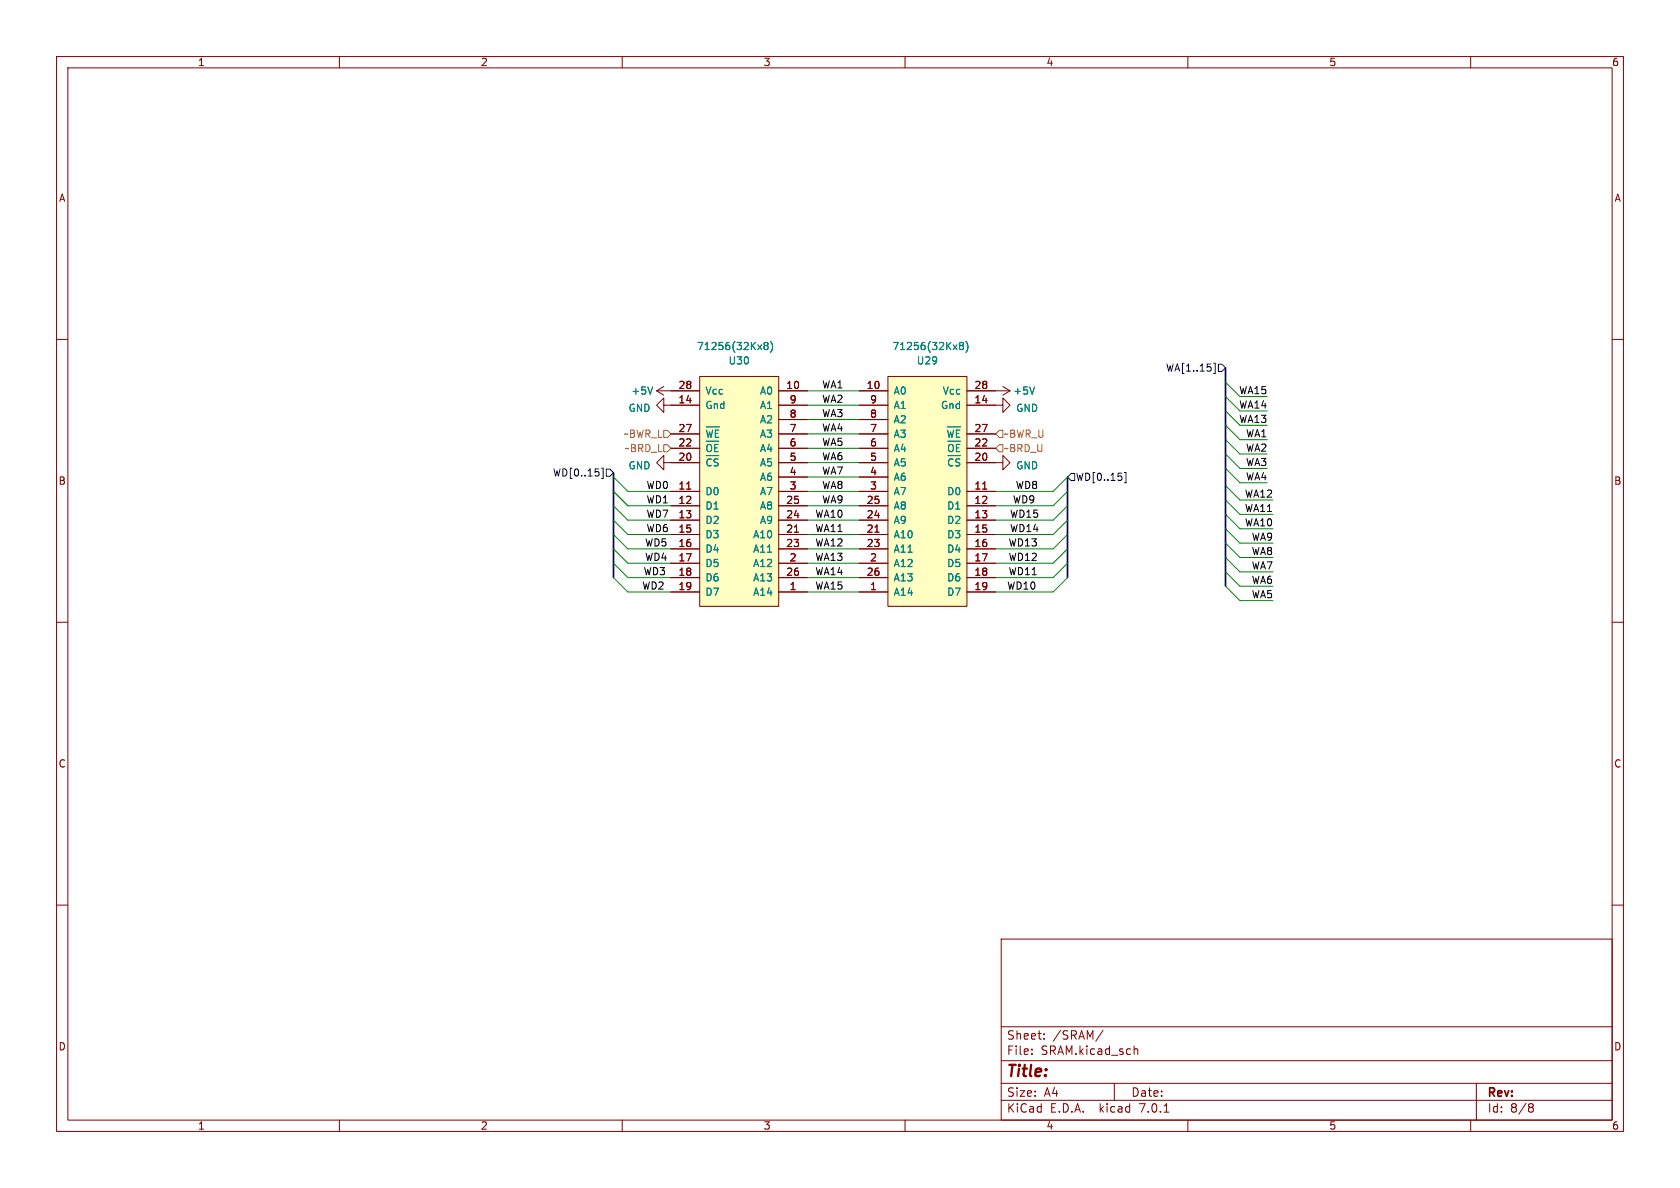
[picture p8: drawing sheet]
<svg xmlns="http://www.w3.org/2000/svg" width="297mm" height="210mm" viewBox="0 0 297 210" stroke-linecap="round" stroke-linejoin="round" font-family="sans-serif">
<g fill="none" stroke="#840000" stroke-width=".18">
<path d="M10 10h277v190h-277zM12 12h273v186h-273zM60 10v2M110 10v2M160 10v2M210 10v2M260 10v2M10 60h2M285 60h2M116.1 69.1h7.6M116.1 69.1l1.2 .8M117.3 71.6v1.3l-1.2-1.3 1.2-1.2v1.2h6.4"/>
<path d="M117.3 68.3l-1.2 .8M118.6 79.2h5.1M118.6 76.7h5.1M123.7 66.5h14v40.7h-14zM137.7 69.1h5M137.7 71.6h5M137.7 79.2h5M137.7 76.7h5M137.7 74.2h5M151.9 69.1h5.1M151.9 71.6h5.1M151.9 79.2h5.1"/>
<path d="M151.9 76.7h5.1M151.9 74.2h5.1M157 66.5h13.9v40.7h-13.9zM170.9 71.6h6.4v-1.2l1.3 1.2-1.3 1.3v-1.3M170.9 69.1h7.7M170.9 79.2h5.1M170.9 76.7h5.1M177.3 68.3l1.3 .8M178.6 69.1l-1.3 .8M117.3 81.8v1.3l-1.2-1.3 1.2-1.3v1.3h6.4M118.6 86.9h5.1M118.6 89.4h5.1"/>
<path d="M118.6 91.9h5.1M118.6 94.5h5.1M118.6 97h5.1M118.6 99.6h5.1M121.4 86.5h.7M137.7 86.9h5M137.7 89.4h5M137.7 91.9h5M137.7 94.5h5M137.7 97h5M137.7 99.6h5M137.7 81.8h5"/>
<path d="M137.7 84.3h5M140.4 94.1h.8M151.9 86.9h5.1M151.9 89.4h5.1M151.9 91.9h5.1M151.9 94.5h5.1M151.9 97h5.1M151.9 99.6h5.1M151.9 81.8h5.1M151.9 84.3h5.1M154.7 94.1h.7M170.9 81.8h6.4v-1.3l1.3 1.3-1.3 1.3v-1.3"/>
<path d="M170.9 86.9h5.1M170.9 89.4h5.1M170.9 91.9h5.1M170.9 94.5h5.1M170.9 97h5.1M170.9 99.6h5.1M173.7 86.5h.7M10 110h2M118.6 104.6h5.1M118.6 102.1h5.1M137.7 104.6h5M137.7 102.1h5"/>
<path d="M151.9 104.6h5.1M151.9 102.1h5.1M170.9 104.6h5.1M170.9 102.1h5.1M285 110h2M10 160h2M285 160h2M177 166h108v32h-108zM60 198v2M110 198v2M160 198v2M177 194.5h108"/>
<path d="M177 191.5h108M177 187.5h108M177 181.5h108M182.4 186.3v.1M182.4 185.5v.1M184.6 183.6v.1M184.6 182.8v.1M195 182.1l-1.3 2M197 191.5v3M200.5 185.5l.2-.1 .4 .1v.9M205.8 196.6h.8M210 198v2"/>
<path d="M260 198v2M261 191.5v6.5M270.5 195.1l.4 .1 .2 .2-.3 .3M270.5 195.7h.3M270.8 195.7l.2 .2 .1 .4-.2 .2-.4 .1"/>
</g>
<g fill="#ffffc2" stroke="#ffffc2" stroke-width=".18">
<path d="M157 66.5h13.9v40.7h-13.9z"/>
<path d="M123.7 66.5h14v40.7h-14z"/>
</g>
<g fill="none" stroke="#008484" stroke-width=".18">
<path d="M115.4 68.4l-.4 1.3M124.8 75.5h2.4M124.9 76l.3 1.3M126 76l-.3 1.3M126.3 78.6v1.2M127.1 76h-.6v1.3M135.3 61.1l-.2-.3 .2-.3h.3l.2 .3-.2 .3M135.3 61.1h.3M135.3 61.1l-.2 .2v.3l.2 .2h.3l.2-.2v-.3l-.2-.2M136.2 60.4a1.46 1.46 0 0 1 0 1.9M167.5 75.5h2.3M167.5 76l.3 1.3"/>
<path d="M168.6 76l-.3 1.3M169.1 78.6v1.2M169.7 76h-.6v1.3M169.9 61.1l-.3-.3 .3-.3h.2l.2 .3-.2 .3M169.9 61.1l-.3 .2 .1 .4 .2 .1h.2l.2-.2v-.3l-.2-.2M169.9 61.1h.2M170.8 60.4a1.46 1.46 0 0 1 0 1.9M182.9 68.4l-.4 1.3"/>
</g>
<path d="M117.3 76.1h.7l.6 .6-.6 .6h-.7zM117.3 78.6h.7l.6 .6-.6 .7h-.7zM176.7 78.6h.6v1.3h-.6l-.7-.7zM176.7 76.1h.6v1.2h-.6l-.7-.6z" fill="none" stroke="#848400" stroke-width=".18"/>
<path d="M214.5 64.2h.3v1.8h-.3M215.4 64.4h.6l.7 .6-.7 .7h-.6zM106.3 82.8h.3v1.8h-.3M107.2 82.9h.6l.7 .7-.7 .6h-.6zM189.4 83.7h.6v1.3h-.6l-.7-.7zM198.8 83.5h.3v1.8h-.3" fill="none" stroke="#000084" stroke-width=".18"/>
<path d="M216.7 65v38.6M108.5 83.6v18.5M188.7 84.3v17.8" fill="none" stroke="#000084" stroke-width=".3"/>
<g fill="none" stroke="#008400" stroke-width=".18">
<path d="M142.7 79.2h9.2M142.7 71.6h9.2M142.7 74.2h9.2M142.7 69.1h9.2M142.7 76.7h9.2M216.7 77.7l2.5 2.6h4.8M216.7 72.6l2.5 2.6h4.8M216.7 75.2l2.5 2.5h4.8M216.7 70.1l2.5 2.5h4.8M216.7 67.6l2.5 2.5h4.8M108.5 94.5l2.5 2.5h7.6M108.5 99.6l2.5 2.5h7.6"/>
<path d="M108.5 84.3l2.5 2.6h7.6M108.5 89.4l2.5 2.5h7.6M108.5 97l2.5 2.6h7.6M108.5 91.9l2.5 2.6h7.6M108.5 86.9l2.5 2.5h7.6M142.7 97h9.2M142.7 84.3h9.2M142.7 86.9h9.2M142.7 81.8h9.2M142.7 91.9h9.2M142.7 99.6h9.2M142.7 94.5h9.2"/>
<path d="M142.7 89.4h9.2M188.7 94.5l-2.5 2.5h-10.2M188.7 99.6l-2.5 2.5h-10.2M188.7 84.3l-2.5 2.6h-10.2M188.7 89.4l-2.5 2.5h-10.2M188.7 97l-2.5 2.6h-10.2M188.7 91.9l-2.5 2.6h-10.2M188.7 86.9l-2.5 2.5h-10.2M216.7 90.9l2.5 2.6h5.8M216.7 85.9l2.5 2.5h5.8M216.7 88.4l2.5 2.5h5.8M216.7 93.5l2.5 2.5h5.8"/>
<path d="M216.7 98.6l2.5 2.5h5.8M216.7 96l2.5 2.6h5.8M216.7 82.8l2.5 2.5h4.8M216.7 80.3l2.5 2.5h4.8M108.5 102.1l2.5 2.5h7.6M142.7 102.1h9.2M142.7 104.6h9.2M188.7 102.1l-2.5 2.5h-10.2M216.7 101.1l2.5 2.5h5.8M216.7 103.6l2.5 2.6h5.8"/>
</g>
<text font-size="2.8" fill="#840000" x="178" y="190.8">Title:</text>
<g font-size="2.1" fill="#840000">
<text x="178" y="183.9">Sheet:</text>
<text x="186.2" y="183.9">/SRAM/</text>
<text x="178" y="186.6">File:</text>
<text x="184" y="186.6">SRAM.kicad_sch</text>
<text x="178" y="196.8">KiCad</text>
<text x="178" y="194">Size:</text>
<text x="184.6" y="194">A4</text>
<text x="185.7" y="196.8">E.D.A.</text>
<text x="194.4" y="196.8">kicad</text>
<text x="200" y="194">Date:</text>
<text x="201.5" y="196.8">7.0.1</text>
<text x="263" y="194.2">Rev:</text>
<text x="263" y="196.8">Id:</text>
<text x="267" y="196.8">8/8</text>
</g>
<g font-size="1.8" fill="#840000">
<text x="35" y="11.8">1</text>
<text x="85" y="11.8">2</text>
<text x="135" y="11.8">3</text>
<text x="185" y="11.8">4</text>
<text x="235" y="11.8">5</text>
<text x="285" y="11.8">6</text>
<text x="10.4" y="35.8">A</text>
<text x="285.4" y="35.8">A</text>
<text x="119.9" y="71.4">14</text>
<text x="119.9" y="68.8">28</text>
<text x="138.9" y="68.8">10</text>
<text x="139.5" y="71.4">9</text>
<text x="153.2" y="68.8">10</text>
<text x="153.8" y="71.4">9</text>
<text x="172.2" y="71.4">14</text>
<text x="172.2" y="68.8">28</text>
<text x="119.9" y="76.5">27</text>
<text x="139.5" y="76.5">7</text>
<text x="139.5" y="73.9">8</text>
<text x="153.8" y="76.5">7</text>
<text x="153.8" y="73.9">8</text>
<text x="172.2" y="76.5">27</text>
<text x="119.9" y="81.5">20</text>
<text x="119.9" y="79">22</text>
<text x="139.5" y="81.5">5</text>
<text x="139.5" y="79">6</text>
<text x="153.8" y="81.5">5</text>
<text x="153.8" y="79">6</text>
<text x="172.2" y="81.5">20</text>
<text x="172.2" y="79">22</text>
<text x="10.3" y="85.8">B</text>
<text x="119.9" y="86.6">11</text>
<text x="119.9" y="89.2">12</text>
<text x="138.9" y="89.2">25</text>
<text x="139.5" y="86.6">3</text>
<text x="139.5" y="84.1">4</text>
<text x="153.2" y="89.2">25</text>
<text x="153.8" y="86.6">3</text>
<text x="153.8" y="84.1">4</text>
<text x="172.2" y="86.6">11</text>
<text x="172.2" y="89.2">12</text>
<text x="285.3" y="85.8">B</text>
<text x="119.9" y="91.7">13</text>
<text x="119.9" y="94.2">15</text>
<text x="138.9" y="94.2">21</text>
<text x="138.9" y="91.7">24</text>
<text x="153.2" y="94.2">21</text>
<text x="153.2" y="91.7">24</text>
<text x="172.2" y="91.7">13</text>
<text x="172.2" y="94.2">15</text>
<text x="119.9" y="96.8">16</text>
<text x="119.9" y="99.3">17</text>
<text x="119.9" y="101.9">18</text>
<text x="138.9" y="96.8">23</text>
<text x="138.9" y="101.9">26</text>
<text x="139.5" y="99.3">2</text>
<text x="153.2" y="96.8">23</text>
<text x="153.2" y="101.9">26</text>
<text x="153.8" y="99.3">2</text>
<text x="172.2" y="96.8">16</text>
<text x="172.2" y="99.3">17</text>
<text x="172.2" y="101.9">18</text>
<text x="119.9" y="104.4">19</text>
<text x="139.5" y="104.4">1</text>
<text x="153.8" y="104.4">1</text>
<text x="172.2" y="104.4">19</text>
<text x="10.3" y="135.8">C</text>
<text x="285.3" y="135.8">C</text>
<text x="10.3" y="185.8">D</text>
<text x="285.3" y="185.8">D</text>
<text x="35" y="199.8">1</text>
<text x="85" y="199.8">2</text>
<text x="135" y="199.8">3</text>
<text x="185" y="199.8">4</text>
<text x="235" y="199.8">5</text>
<text x="285" y="199.8">6</text>
</g>
<g font-size="1.8" fill="#008484">
<text x="123.2" y="62">71256(32Kx8)</text>
<text x="128.7" y="64.6">U30</text>
<text x="157.7" y="62">71256(32Kx8)</text>
<text x="162" y="64.6">U29</text>
<text x="111.6" y="69.9">+5V</text>
<text x="124.7" y="69.9">Vcc</text>
<text x="134.2" y="69.9">A0</text>
<text x="158" y="69.9">A0</text>
<text x="166.5" y="69.9">Vcc</text>
<text x="179.1" y="69.9">+5V</text>
<text x="111.1" y="73">GND</text>
<text x="124.7" y="72.5">Gnd</text>
<text x="134.2" y="77.5">A3</text>
<text x="134.2" y="75">A2</text>
<text x="134.2" y="72.5">A1</text>
<text x="158" y="77.5">A3</text>
<text x="158" y="75">A2</text>
<text x="158" y="72.5">A1</text>
<text x="166.2" y="72.5">Gnd</text>
<text x="179.6" y="73">GND</text>
<text x="111.1" y="83.1">GND</text>
<text x="124.7" y="83.2">~{CS}</text>
<text x="124.7" y="80.7">~{OE}</text>
<text x="124.7" y="78.1">~{WE}</text>
<text x="134.2" y="82.6">A5</text>
<text x="134.2" y="80.1">A4</text>
<text x="158" y="82.6">A5</text>
<text x="158" y="80.1">A4</text>
<text x="167.2" y="78.1">~{WE}</text>
<text x="167.3" y="83.2">~{CS}</text>
<text x="167.3" y="80.7">~{OE}</text>
<text x="179.6" y="83.1">GND</text>
<text x="124.7" y="87.7">D0</text>
<text x="134.2" y="87.7">A7</text>
<text x="134.2" y="85.2">A6</text>
<text x="158" y="87.7">A7</text>
<text x="158" y="85.2">A6</text>
<text x="167.3" y="87.7">D0</text>
<text x="124.7" y="90.2">D1</text>
<text x="124.7" y="92.8">D2</text>
<text x="124.7" y="95.3">D3</text>
<text x="133" y="95.3">A10</text>
<text x="134.2" y="92.8">A9</text>
<text x="134.2" y="90.2">A8</text>
<text x="158" y="95.3">A10</text>
<text x="158" y="92.8">A9</text>
<text x="158" y="90.2">A8</text>
<text x="167.3" y="90.2">D1</text>
<text x="167.3" y="92.8">D2</text>
<text x="167.3" y="95.3">D3</text>
<text x="124.7" y="97.9">D4</text>
<text x="124.7" y="100.4">D5</text>
<text x="133" y="100.4">A12</text>
<text x="133" y="97.9">A11</text>
<text x="158" y="100.4">A12</text>
<text x="158" y="97.9">A11</text>
<text x="167.3" y="97.9">D4</text>
<text x="167.3" y="100.4">D5</text>
<text x="124.7" y="102.9">D6</text>
<text x="124.7" y="105.5">D7</text>
<text x="133" y="105.5">A14</text>
<text x="133" y="102.9">A13</text>
<text x="158" y="105.5">A14</text>
<text x="158" y="102.9">A13</text>
<text x="167.3" y="102.9">D6</text>
<text x="167.3" y="105.5">D7</text>
</g>
<g font-size="1.8" fill="#000084">
<text x="206" y="65.8">WA[1..15]</text>
<text x="97.6" y="84.4">WD[0..15]</text>
<text x="190.2" y="85.2">WD[0..15]</text>
</g>
<g font-size="1.8">
<text x="145.2" y="68.7">WA1</text>
<text x="145.2" y="71.3">WA2</text>
<text x="218.9" y="69.8">WA15</text>
<text x="145.2" y="73.8">WA3</text>
<text x="145.2" y="76.4">WA4</text>
<text x="218.9" y="72.3">WA14</text>
<text x="218.9" y="74.8">WA13</text>
<text x="220.2" y="77.4">WA1</text>
<text x="145.2" y="78.9">WA5</text>
<text x="145.2" y="84">WA7</text>
<text x="145.2" y="81.4">WA6</text>
<text x="220.2" y="82.5">WA3</text>
<text x="220.2" y="79.9">WA2</text>
<text x="114.3" y="89.1">WD1</text>
<text x="114.3" y="86.5">WD0</text>
<text x="145.2" y="89.1">WA9</text>
<text x="145.2" y="86.5">WA8</text>
<text x="179.1" y="89.1">WD9</text>
<text x="179.6" y="86.5">WD8</text>
<text x="220" y="88">WA12</text>
<text x="220.2" y="85">WA4</text>
<text x="114.3" y="94.1">WD6</text>
<text x="114.3" y="91.6">WD7</text>
<text x="144" y="91.6">WA10</text>
<text x="144" y="94.1">WA11</text>
<text x="178.6" y="94.1">WD14</text>
<text x="178.6" y="91.6">WD15</text>
<text x="220" y="90.6">WA11</text>
<text x="220" y="93.1">WA10</text>
<text x="221.2" y="95.7">WA9</text>
<text x="113.8" y="101.8">WD3</text>
<text x="114" y="99.2">WD4</text>
<text x="114" y="96.7">WD5</text>
<text x="144" y="101.8">WA14</text>
<text x="144" y="99.2">WA13</text>
<text x="144" y="96.7">WA12</text>
<text x="178.3" y="101.8">WD11</text>
<text x="178.3" y="99.2">WD12</text>
<text x="178.3" y="96.7">WD13</text>
<text x="221.2" y="98.2">WA8</text>
<text x="221.2" y="100.7">WA7</text>
<text x="113.5" y="104.3">WD2</text>
<text x="144" y="104.3">WA15</text>
<text x="178.1" y="104.3">WD10</text>
<text x="221.2" y="105.8">WA5</text>
<text x="221.2" y="103.3">WA6</text>
</g>
<g font-size="1.8" fill="#848400">
<text x="110.1" y="77.5">~BWR_L</text>
<text x="177.5" y="77.5">~BWR_U</text>
<text x="110.3" y="80.1">~BRD_L</text>
<text x="177.5" y="80.1">~BRD_U</text>
</g>
</svg>
